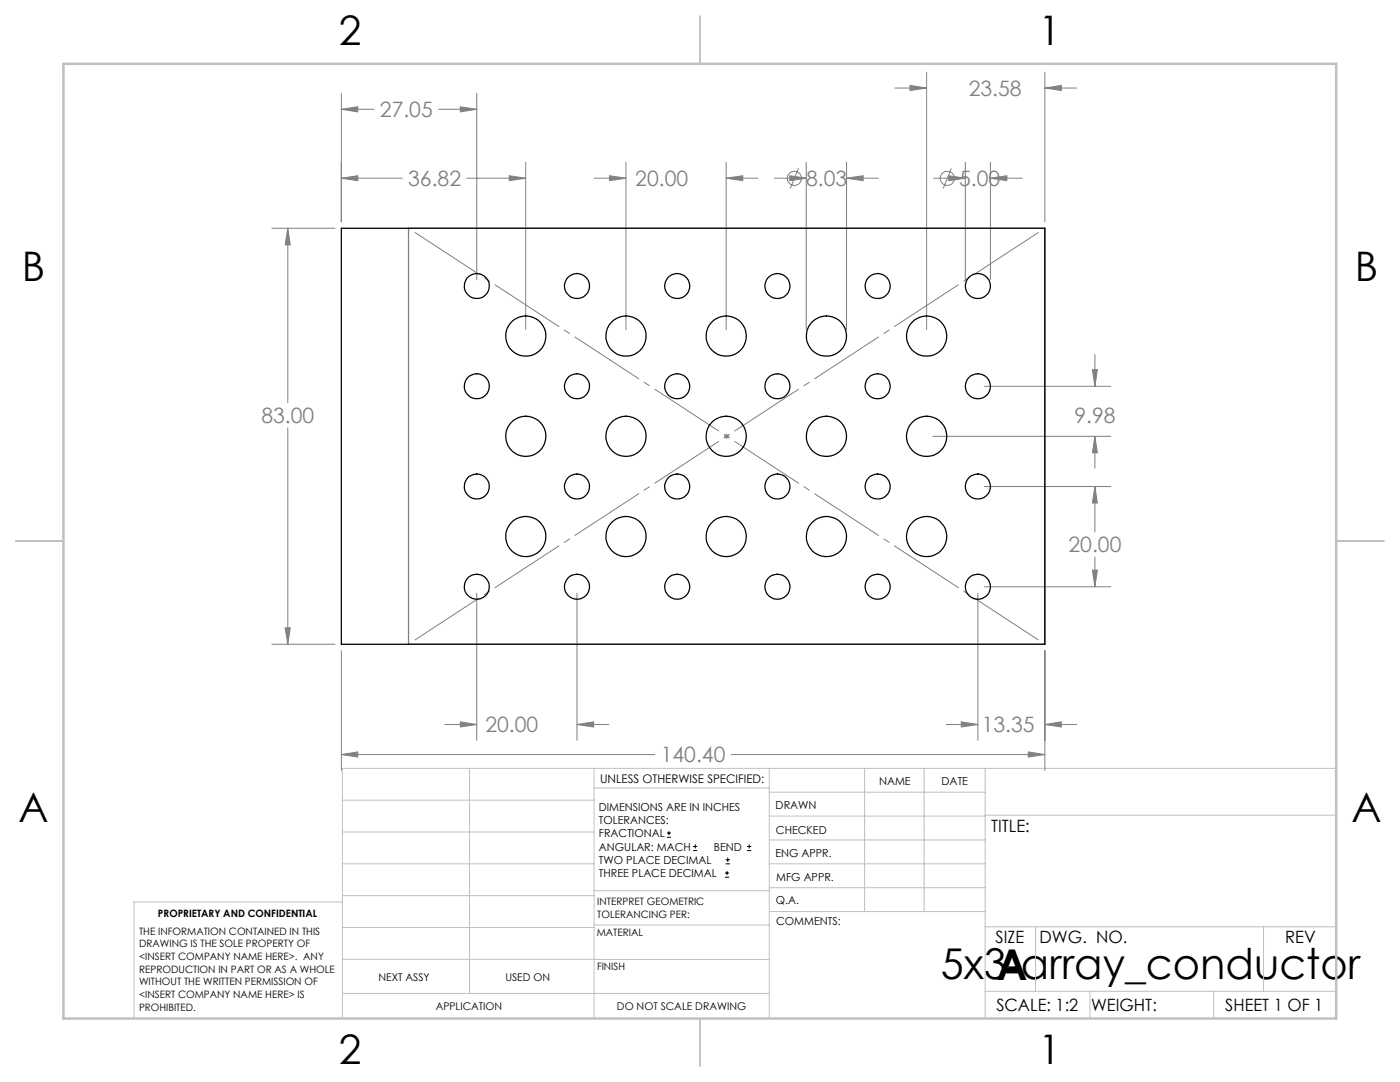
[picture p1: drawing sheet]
<svg xmlns="http://www.w3.org/2000/svg" width="279mm" height="216mm" viewBox="0 0 279 216" stroke-linecap="round" stroke-linejoin="round" font-family="sans-serif">
<g fill="none" stroke="#808080" stroke-width=".2">
<path d="M68.1 18.6v25.7M95.1 18.6v37.2M178.6 17.6h6.3M181.6 17l3.3 .6-3.3 .5zM184.9 14.4v51.4M208.5 17.6l3.3-.6v1.1zM208.5 14.4v29.9M208.5 17.6h6.4M68.1 35.6h12.2M68.1 21.8h6.5M68.1 35.6l3.3-.5v1zM68.1 21.8l3.3-.5v1z"/>
<path d="M87.5 21.8h7.6M91.9 21.3l3.2 .5-3.2 .5zM93.2 35.6h11.7M101.6 35.1l3.3 .5-3.3 .5zM104.9 32.4v33.4M118.6 35.6h6.3M121.6 35.1l3.3 .5-3.3 .5zM124.9 32.4v33.4M144.9 35.6l3.3-.5v1zM144.9 35.6h6.4M144.9 32.4v33.4M154.6 35.6h6.3"/>
<path d="M157.6 35.1l3.3 .5-3.3 .5zM159.3 33.6l-1.6 4M160.9 32.4v33.4M168.9 35.6h6.4M168.9 32.4v33.4M168.9 35.6l3.4-.5v1zM186.3 35.6h6.4M189.3 35.1l3.4 .5-3.4 .5zM189.9 33.6l-1.7 4M192.7 32.4v23.4M197.7 35.6h6.3M197.7 32.4v23.4"/>
<path d="M197.7 35.6l3.2-.5v1zM54.3 45.5h12.6M57.4 45.5v34.8M57.4 45.5l.5 3.4h-1zM196.4 77.1h25.3M218 73.8h1l-.5 3.3zM218.5 70.7v6.4M57.4 85.4v43.2M144.5 87.1h1M144.6 86.7l.8 .7M145 86.6v1M145.4 86.7l-.8 .7"/>
<path d="M186.2 87.1h35.5M196.4 97.1h25.3M218.5 87.1v6.3M218.5 97.1v9.1M218.5 87.1l.5 3.2h-1zM218.5 97.1l.5 3.3h-1zM95.1 118.4v29.3M115.1 118.4v29.3M195.2 118.4v29.3M196.4 117.1h25.3M218 113.8h1l-.5 3.3zM218.5 111.2v5.9"/>
<path d="M54.3 128.6h12.6M56.9 125.3h1l-.5 3.3zM68.1 129.8v23.9M208.5 129.8v23.9M68.1 150.6h62.6M68.1 150.6l3.3-.6v1.1zM88.8 144.6h6.3M91.9 144l3.2 .6-3.2 .5zM115.1 144.6h6.4M115.1 144.6l3.4-.6v1.1zM145.9 150.6h62.6M188.8 144.6h6.4"/>
<path d="M191.8 144l3.4 .6-3.4 .5zM205.2 150l3.3 .6-3.3 .5zM208.5 144.6l3.3-.6v1.1zM208.5 144.6h6.4"/>
<circle cx="158.5" cy="35.6" r="1.42"/>
<circle cx="189" cy="35.6" r="1.42"/>
</g>
<g fill="none" stroke="#000" stroke-width=".2">
<path d="M133.1 167.1h.8M133.1 166.2h.8M133.5 165.8v.9M138.3 169.7h.8M138.3 168.9h.8M138.7 168.5v.8M144.7 175h.8M144.7 174.2h.8M144.8 172.4h.9M144.8 171.6h.9M145.1 173.8v.8M145.2 171.1v.9"/>
<path d="M149.1 169.7h.8M149.1 168.9h.8M149.5 168.5v.8"/>
</g>
<g fill="none" stroke="#c0c0c0" stroke-width=".2">
<path d="M68.3 159.7h50.3M93.7 153.3v44.9M118.6 153.3v49.9M118.6 157.2h34.9M153.5 153.3v49.9M153.5 158.1h43.1M172.5 153.3v28.6M184.4 153.3v28.6M196.6 153.3v49.9M266.7 153.3h-198.4v49.9M68.3 178.7h50.3M68.3 172.4h50.3"/>
<path d="M68.3 166h50.3M68.3 180h-41.6v23.2M118.6 177.7h35M153.5 167.6h43.1M153.5 162.8h43.1M153.5 172.4h43.1M153.5 177.1h43.1M196.6 162.7h70.1M68.3 198.2h85.2M68.3 191.4l85.2 .1M68.3 185.1h50.3M118.6 184.6h35"/>
<path d="M153.6 181.9h43M196.6 197.8h70.1M196.6 184.9h70.1M206.7 184.9v12.9M217.5 197.8v5.4M242.2 197.8v5.4M252.2 184.9v12.9"/>
</g>
<path d="M139.7 3.2v9.5M3.1 107.9h9.6M266.7 107.9h9.5M139.7 203.2v9.6" fill="none" stroke="#c0c0c0" stroke-width=".25"/>
<path d="M12.7 12.7h254v190.5h-254z" fill="none" stroke="#c0c0c0" stroke-width=".5"/>
<path d="M81.5 45.5l127 83M81.5 128.5l127-83" fill="none" stroke="#808080" stroke-width=".2" stroke-dasharray="15.2 1.3 1.3 1.3" stroke-dashoffset="-1.6"/>
<path d="M81.5 45.5h127v83.1h-127z" fill="none" stroke="#808080" stroke-width=".25"/>
<path d="M57.4 45.5l.5 3.4h-1zM56.9 125.3h1l-.5 3.3zM101.6 35.1l3.3 .5-3.3 .5zM68.1 35.6l3.3-.5v1zM121.6 35.1l3.3 .5-3.3 .5zM144.9 35.6l3.3-.5v1zM157.6 35.1l3.3 .5-3.3 .5zM168.9 35.6l3.4-.5v1zM189.3 35.1l3.4 .5-3.4 .5zM197.7 35.6l3.2-.5v1zM181.6 17l3.3 .6-3.3 .5zM208.5 17.6l3.3-.6v1.1zM91.9 21.3l3.2 .5-3.2 .5zM68.1 21.8l3.3-.5v1zM191.8 144l3.4 .6-3.4 .5zM208.5 144.6l3.3-.6v1.1zM218.5 87.1l.5 3.2h-1zM218 73.8h1l-.5 3.3zM115.1 144.6l3.4-.6v1.1zM91.9 144l3.2 .6-3.2 .5zM218.5 97.1l.5 3.3h-1zM218 113.8h1l-.5 3.3zM68.1 150.6l3.3-.6v1.1zM205.2 150l3.3 .6-3.3 .5z" fill="#808080"/>
<g fill="none" stroke="#000" stroke-width=".25">
<path d="M68.1 45.5h140.4v83.1h-140.4z"/>
<circle cx="95.2" cy="57.1" r="2.5"/>
<circle cx="115.2" cy="57.1" r="2.51"/>
<circle cx="135.2" cy="57.1" r="2.51"/>
<circle cx="155.2" cy="57.1" r="2.51"/>
<circle cx="175.2" cy="57.1" r="2.51"/>
<circle cx="195.2" cy="57.1" r="2.51"/>
<circle cx="95.2" cy="77.1" r="2.51"/>
<circle cx="104.9" cy="67.1" r="4"/>
<circle cx="115.2" cy="77.1" r="2.51"/>
<circle cx="124.9" cy="67.1" r="4"/>
<circle cx="135.2" cy="77.1" r="2.51"/>
<circle cx="144.9" cy="67.1" r="4"/>
<circle cx="155.2" cy="77.1" r="2.51"/>
<circle cx="164.9" cy="67.1" r="4"/>
<circle cx="175.2" cy="77.1" r="2.51"/>
<circle cx="184.9" cy="67.1" r="4"/>
<circle cx="195.2" cy="77.1" r="2.51"/>
<circle cx="95.2" cy="97.1" r="2.5"/>
<circle cx="104.9" cy="87.1" r="4"/>
<circle cx="115.2" cy="97.1" r="2.51"/>
<circle cx="124.9" cy="87.1" r="4"/>
<circle cx="135.2" cy="97.1" r="2.51"/>
<circle cx="144.9" cy="87.1" r="4"/>
<circle cx="155.2" cy="97.1" r="2.51"/>
<circle cx="164.9" cy="87.1" r="4"/>
<circle cx="175.2" cy="97.1" r="2.51"/>
<circle cx="184.9" cy="87.1" r="4"/>
<circle cx="195.2" cy="97.1" r="2.51"/>
<circle cx="95.2" cy="117.1" r="2.51"/>
<circle cx="104.9" cy="107.1" r="4"/>
<circle cx="115.2" cy="117.1" r="2.5"/>
<circle cx="124.9" cy="107.1" r="4"/>
<circle cx="135.2" cy="117.1" r="2.5"/>
<circle cx="144.9" cy="107.1" r="4"/>
<circle cx="155.1" cy="117.1" r="2.51"/>
<circle cx="164.9" cy="107.1" r="4"/>
<circle cx="175.1" cy="117.1" r="2.51"/>
<circle cx="184.9" cy="107.1" r="4"/>
<circle cx="195.2" cy="117.1" r="2.51"/>
</g>
<g font-size="8.5">
<text x="187.8" y="195.4">5x3-array_conductor</text>
<text x="198.9" y="195.5">A</text>
</g>
<g font-size="8.1">
<text x="67.6" y="8.9">2</text>
<text x="207.3" y="8.9">1</text>
<text x="4.4" y="56.2">B</text>
<text x="270.4" y="56.2">B</text>
<text x="3.7" y="164.1">A</text>
<text x="269.7" y="164.1">A</text>
<text x="67.6" y="212.4">2</text>
<text x="207.3" y="212.4">1</text>
</g>
<g font-size="4.2" fill="#808080">
<text x="75.8" y="23.4">27.05</text>
<text x="193.3" y="19.1">23.58</text>
<text x="81.5" y="37.1">36.82</text>
<text x="126.8" y="37.1">20.00</text>
<text x="160.9" y="37.1">8.03</text>
<text x="191.4" y="37.1">5.00</text>
<text x="52.2" y="84.4">83.00</text>
<text x="214.4" y="84.4">9.98</text>
<text x="213.3" y="110.2">20.00</text>
<text x="96.9" y="146.1">20.00</text>
<text x="195.9" y="146.1">13.35</text>
<text x="131.9" y="152.1">140.40</text>
</g>
<g font-size="3.4">
<text x="197.8" y="166">TITLE:</text>
<text x="198.7" y="188.1">SIZE</text>
<text x="207.5" y="188.1">DWG. NO.</text>
<text x="256.5" y="188.2">REV</text>
<text x="198.8" y="201.7">SCALE: 1:2</text>
<text x="217.7" y="201.8">WEIGHT:</text>
<text x="244.5" y="201.7">SHEET 1 OF 1</text>
</g>
<text font-size="2.4" x="119.8" y="156.2">UNLESS OTHERWISE SPECIFIED:</text>
<g font-size="2.2">
<text x="119.5" y="161.8">DIMENSIONS ARE IN INCHES</text>
<text x="154.8" y="161.4">DRAWN</text>
<text x="175.4" y="156.6">NAME</text>
<text x="187.9" y="156.7">DATE</text>
<text x="119.5" y="164.4">TOLERANCES:</text>
<text x="119.5" y="167.1">FRACTIONAL</text>
<text x="154.9" y="166.3">CHECKED</text>
<text x="119.5" y="169.7">ANGULAR: MACH</text>
<text x="119.5" y="172.4">TWO PLACE DECIMAL</text>
<text x="142.5" y="169.7">BEND</text>
<text x="154.8" y="171">ENG APPR.</text>
<text x="119.5" y="175">THREE PLACE DECIMAL</text>
<text x="154.9" y="175.7">MFG APPR.</text>
<text x="154.9" y="180.4">Q.A.</text>
<text x="154.9" y="184.6">COMMENTS:</text>
</g>
<g font-size="2.1">
<text x="75.5" y="195.7">NEXT ASSY</text>
<text x="100.9" y="195.7">USED ON</text>
<text x="86.9" y="201.5">APPLICATION</text>
<text x="123.1" y="201.6">DO NOT SCALE DRAWING</text>
</g>
<g font-size="2">
<text x="31.5" y="182.9">PROPRIETARY AND CONFIDENTIAL</text>
<text x="119.2" y="180.6">INTERPRET GEOMETRIC</text>
<text x="119.2" y="183.1">TOLERANCING PER:</text>
<text x="27.8" y="186.5">THE INFORMATION CONTAINED IN THIS</text>
<text x="27.8" y="189">DRAWING IS THE SOLE PROPERTY OF</text>
<text x="27.8" y="191.6">&lt;INSERT COMPANY NAME HERE&gt;. ANY</text>
<text x="119.1" y="186.7">MATERIAL</text>
<text x="27.8" y="194.1">REPRODUCTION IN PART OR AS A WHOLE</text>
<text x="27.8" y="196.6">WITHOUT THE WRITTEN PERMISSION OF</text>
<text x="119.1" y="193.5">FINISH</text>
<text x="27.8" y="199.1">&lt;INSERT COMPANY NAME HERE&gt; IS</text>
<text x="27.8" y="201.7">PROHIBITED.</text>
</g>
</svg>
